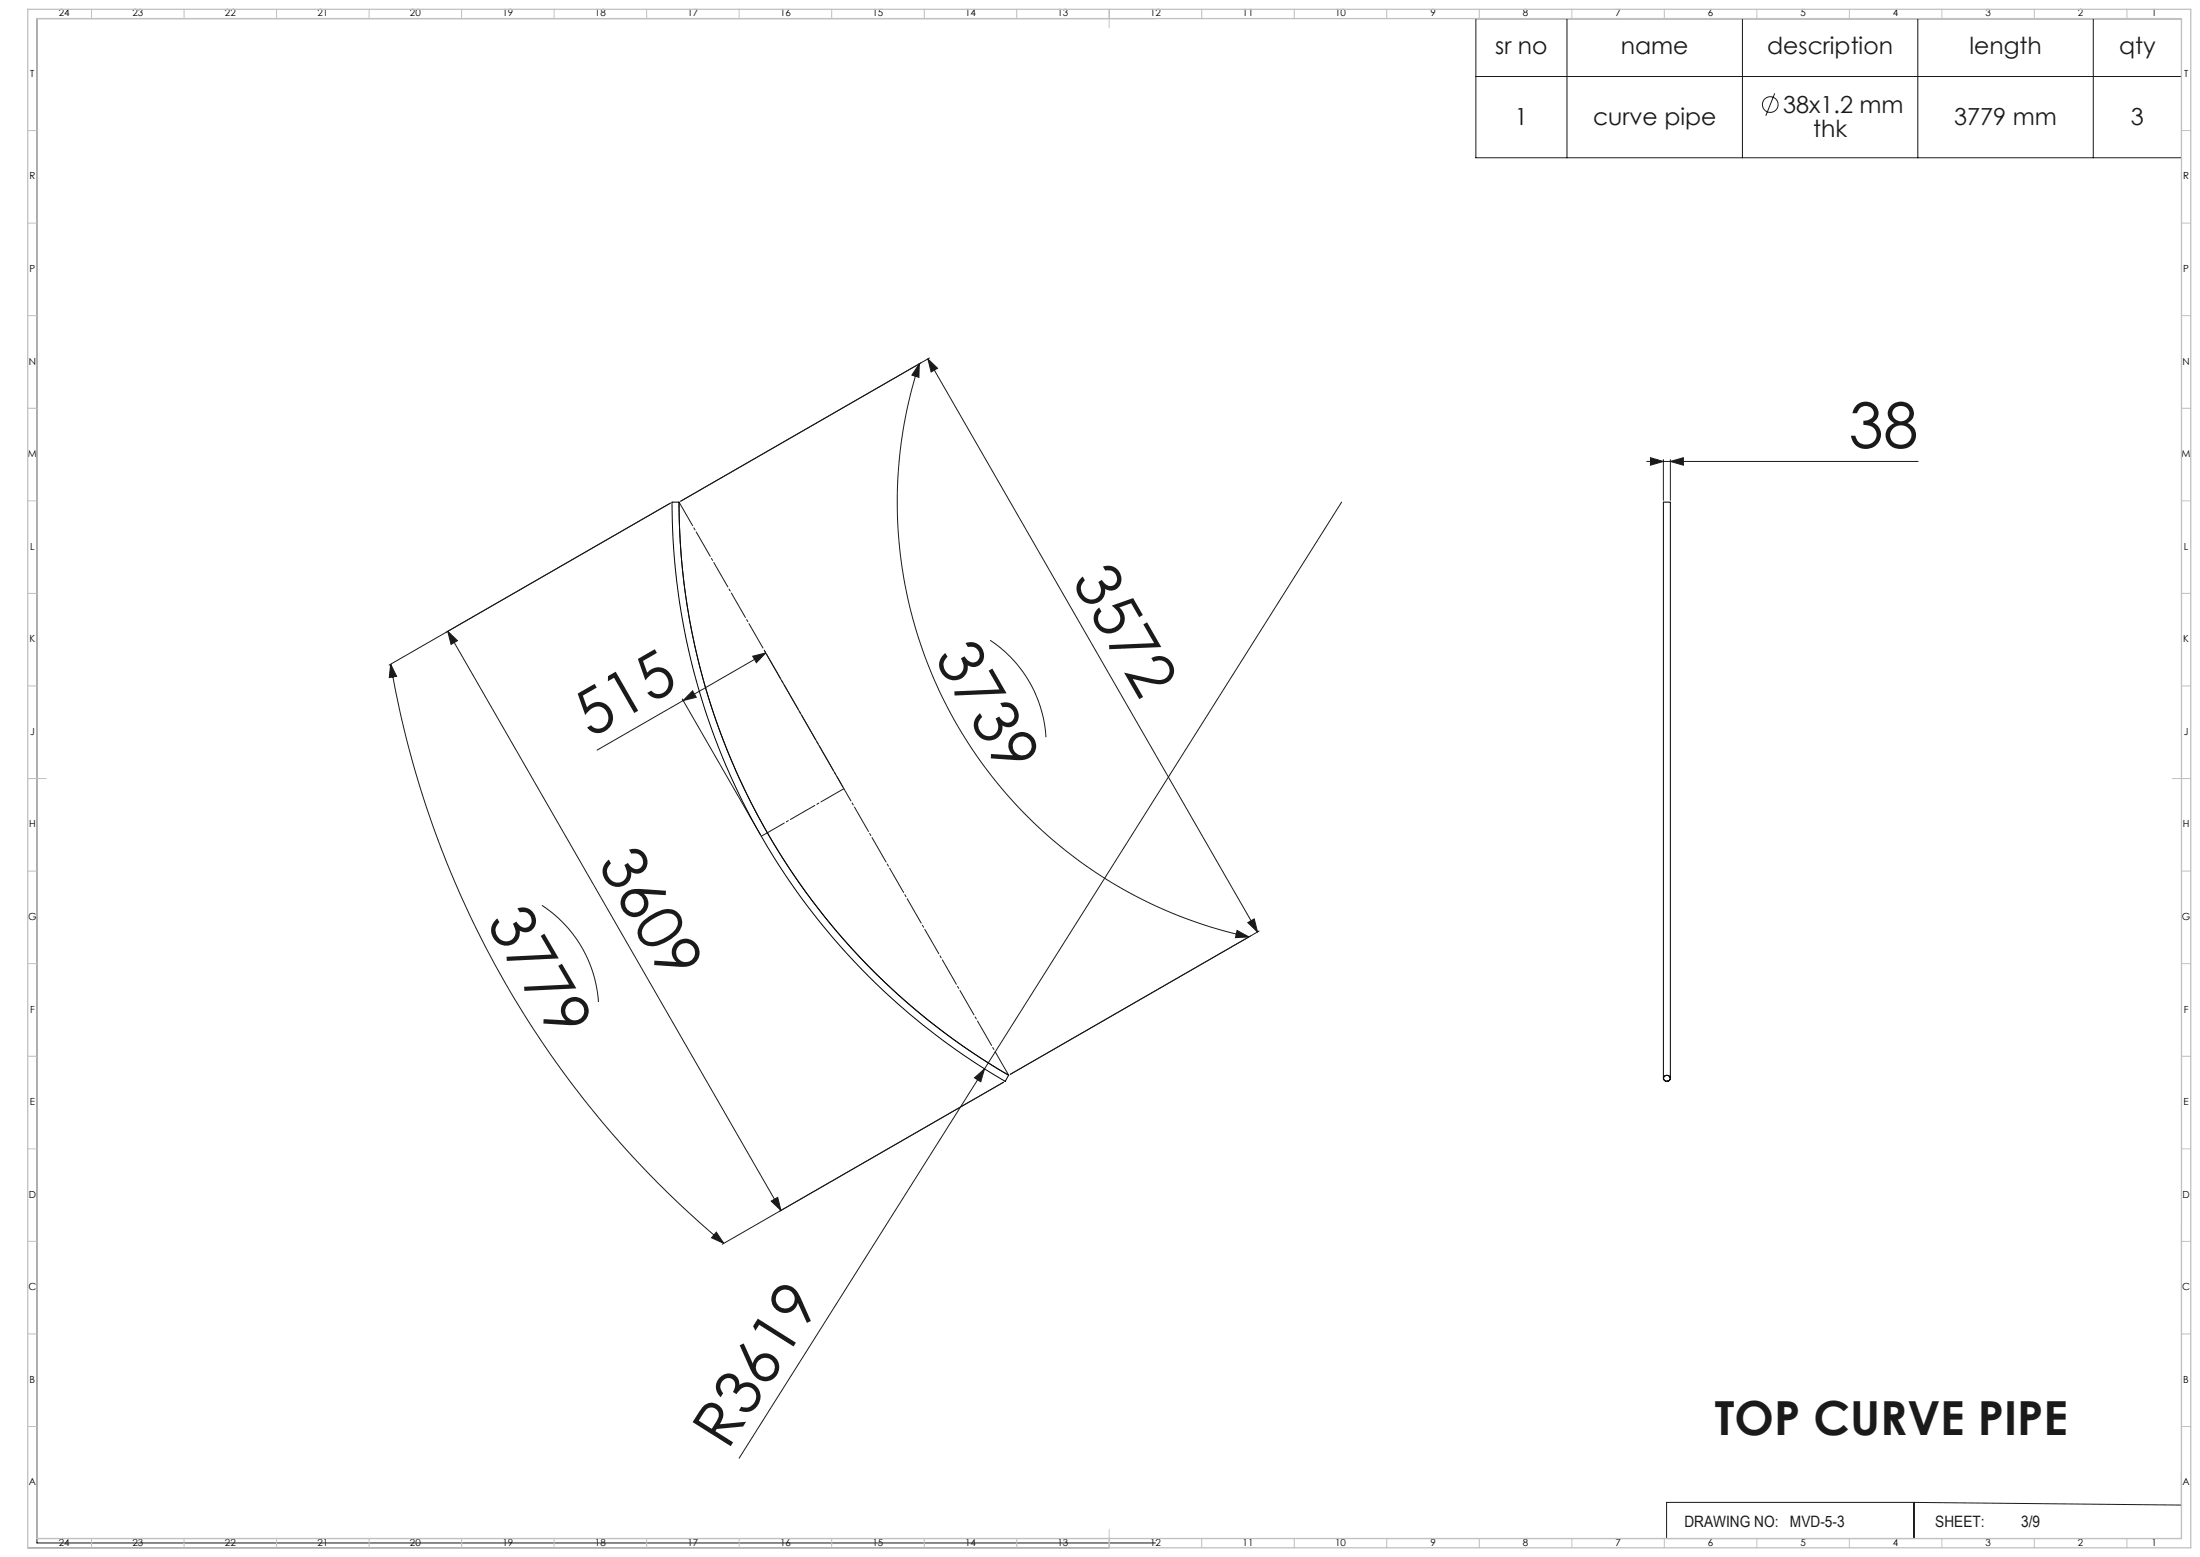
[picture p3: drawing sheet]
<svg xmlns="http://www.w3.org/2000/svg" width="1189mm" height="841mm" viewBox="0 0 1189 841" stroke-linecap="round" stroke-linejoin="round" font-family="sans-serif">
<g fill="none" stroke="#191924" stroke-width=".54">
<path d="M624 10h-604v823h604M798 10h381v75h-381zM847 10v75M942 10v75M1036 10v75M1131 10v75M798 41h381M959 50l-5 13M497 197v7l-4-1zM497 197a240 240 0 0 0 178 309M501 194l179 309M501 194l6 5-4 2z"/>
<path d="M502 193l-134 78M890 249h147M892 247l7 2-7 2zM899 248v22M903 249l7-2v4zM903 248v22M362 272l-152 87M367 271a358 358 0 0 0 178 310M725 271l-193 306M211 359l3 6-4 1zM211 359a521 521 0 0 0 180 313M242 341l180 313"/>
<path d="M242 341l5 5-3 2zM407 354l7-1-5 5zM413 352l43 73M414 353l-91 52M535 346a68 68 0 0 1 30 52M369 378l42 73M374 373l2 4-7 1zM293 489a68 68 0 0 1 30 52M674 498l4-2 2 7zM669 503l6 3h-7zM680 503l-134 77M532 577l-133 211"/>
<path d="M527 582l5-5-2 7zM542 585l-152 87M417 649l3-2 2 7zM387 666l4 6-6-3zM1179 662v169h-430M1034 812h-133v19M1034 812v19M1034 812l145 1M15 836h584M20 831h579M648 831h1"/>
<circle cx="957" cy="56" r="4"/>
</g>
<path d="M367 271l178 310" fill="none" stroke="#191924" stroke-width=".54" stroke-dasharray="15.2 1.3 1.3 1.3" stroke-dashoffset=".5"/>
<path d="M456 426l-45 26" fill="none" stroke="#191924" stroke-width=".54" stroke-dasharray="15.2 1.3 1.3 1.3" stroke-dashoffset=".9"/>
<g fill="none" stroke="#c0c0c0" stroke-width=".54">
<path d="M49 5v5M99 5v5M149 5v5M199 5v5M249 5v5M299 5v5M349 5v5M399 5v5M449 5v5M499 5v5M549 5v5M599 5v10"/>
<path d="M649 5v5M699 5v5M749 5v5M799 5v5M849 5v5M899 5v5M949 5v5M999 5v5M1049 5v5M1099 5v5M1149 5v5M15 71h5"/>
<path d="M1179 71h5M15 121h5M1179 121h5M15 171h5M1179 171h5M15 221h5M1179 221h5M15 271h5M1179 271h5M15 321h5M1179 321h5M15 371h5"/>
<path d="M1179 371h5M15 421h10M1174 421h10M15 471h5M1179 471h5M15 521h5M1179 521h5M15 571h5M1179 571h5M15 621h5M1179 621h5M15 671h5"/>
<path d="M1179 671h5M15 721h5M1179 721h5M15 771h5M1179 771h5M49 831v5M99 831v5M149 831v5M199 831v5M249 831v5M299 831v5M349 831v5"/>
<path d="M399 831v5M449 831v5M499 831v5M549 831v5M599 826v10M649 831v5M699 831v5M749 831v5M799 831v5M849 831v5M899 831v5M949 831v5"/>
<path d="M999 831v5M1049 831v5M1099 831v5M1149 831v5"/>
</g>
<path d="M15 5h1169v831h-1169zM20 10h1159v821h-1159z" fill="none" stroke="#c0c0c0" stroke-width=".7"/>
<g fill="#191924">
<path d="M527 582l5-5-2 7z"/>
<path d="M407 354l7-1-5 5zM374 373l2 4-7 1z"/>
<path d="M501 194l6 5-4 2zM674 498l4-2 2 7z"/>
<path d="M497 197v7l-4-1zM669 503l6 3h-7z"/>
<path d="M242 341l5 5-3 2zM417 649l3-2 2 7z"/>
<path d="M211 359l3 6-4 1zM387 666l4 6-6-3z"/>
<path d="M892 247l7 2-7 2zM903 249l7-2v4z"/>
</g>
<g fill="none" stroke="#000" stroke-width=".54">
<path d="M363 271h4a359 359 0 0 0 178 310l-2 3a362 362 0 0 1-180-313zM899 582v-311h4v311"/>
<circle cx="901" cy="582" r="1.7"/>
<circle cx="901" cy="582" r="1.8"/>
</g>
<g font-size="33.9" fill="#191924">
<text x="999" y="242">38</text>
<text x="579" y="314" transform="rotate(60 579 314)">3572</text>
<text x="505" y="355" transform="rotate(60 505 355)">3739</text>
<text x="319" y="399" transform="rotate(-30 319 399)">515</text>
<text x="323" y="467" transform="rotate(60 323 467)">3609</text>
<text x="263" y="498" transform="rotate(60 263 498)">3779</text>
<text x="393" y="784" transform="rotate(-58 393 784)">R3619</text>
</g>
<text font-size="25.4" fill="#191924" x="927" y="775">TOP CURVE PIPE</text>
<g font-size="12.7" fill="#191924">
<text x="808" y="29">sr no</text>
<text x="876" y="29">name</text>
<text x="955" y="29">description</text>
<text x="1064" y="29">length</text>
<text x="1145" y="29">qty</text>
<text x="964" y="61">38x1.2 mm</text>
<text x="819" y="68">1</text>
<text x="861" y="68">curve pipe</text>
<text x="1056" y="68">3779 mm</text>
<text x="1152" y="68">3</text>
<text x="980" y="74">thk</text>
</g>
<g font-size="8.5" fill="#191924">
<text x="910" y="825">DRAWING NO:</text>
<text x="967" y="825">MVD-5-3</text>
<text x="1046" y="825">SHEET:</text>
<text x="1092" y="825">3/9</text>
</g>
<g font-size="5.3">
<text x="32" y="9">24</text>
<text x="72" y="9">23</text>
<text x="122" y="9">22</text>
<text x="172" y="9">21</text>
<text x="222" y="9">20</text>
<text x="272" y="9">19</text>
<text x="322" y="9">18</text>
<text x="372" y="9">17</text>
<text x="422" y="9">16</text>
<text x="472" y="9">15</text>
<text x="522" y="9">14</text>
<text x="572" y="9">13</text>
<text x="622" y="9">12</text>
<text x="672" y="9">11</text>
<text x="722" y="9">10</text>
<text x="773" y="9">9</text>
<text x="823" y="9">8</text>
<text x="873" y="9">7</text>
<text x="923" y="9">6</text>
<text x="973" y="9">5</text>
<text x="1023" y="9">4</text>
<text x="1073" y="9">3</text>
<text x="1123" y="9">2</text>
<text x="1163" y="9">1</text>
<text x="16" y="42">T</text>
<text x="1180" y="42">T</text>
<text x="16" y="97">R</text>
<text x="1180" y="97">R</text>
<text x="16" y="147">P</text>
<text x="1180" y="147">P</text>
<text x="16" y="197">N</text>
<text x="1180" y="197">N</text>
<text x="15" y="247">M</text>
<text x="1179" y="247">M</text>
<text x="16" y="297">L</text>
<text x="1180" y="297">L</text>
<text x="16" y="347">K</text>
<text x="1180" y="347">K</text>
<text x="16" y="397">J</text>
<text x="1180" y="397">J</text>
<text x="16" y="447">H</text>
<text x="1180" y="447">H</text>
<text x="15" y="497">G</text>
<text x="1179" y="497">G</text>
<text x="16" y="547">F</text>
<text x="1180" y="547">F</text>
<text x="16" y="597">E</text>
<text x="1180" y="597">E</text>
<text x="16" y="647">D</text>
<text x="1180" y="647">D</text>
<text x="15" y="697">C</text>
<text x="1179" y="697">C</text>
<text x="16" y="747">B</text>
<text x="1180" y="747">B</text>
<text x="16" y="802">A</text>
<text x="1180" y="802">A</text>
<text x="32" y="835">24</text>
<text x="72" y="835">23</text>
<text x="122" y="835">22</text>
<text x="172" y="835">21</text>
<text x="222" y="835">20</text>
<text x="272" y="835">19</text>
<text x="322" y="835">18</text>
<text x="372" y="835">17</text>
<text x="422" y="835">16</text>
<text x="472" y="835">15</text>
<text x="522" y="835">14</text>
<text x="572" y="835">13</text>
<text x="622" y="835">12</text>
<text x="672" y="835">11</text>
<text x="722" y="835">10</text>
<text x="773" y="835">9</text>
<text x="823" y="835">8</text>
<text x="873" y="835">7</text>
<text x="923" y="835">6</text>
<text x="973" y="835">5</text>
<text x="1023" y="835">4</text>
<text x="1073" y="835">3</text>
<text x="1123" y="835">2</text>
<text x="1163" y="835">1</text>
</g>
</svg>
